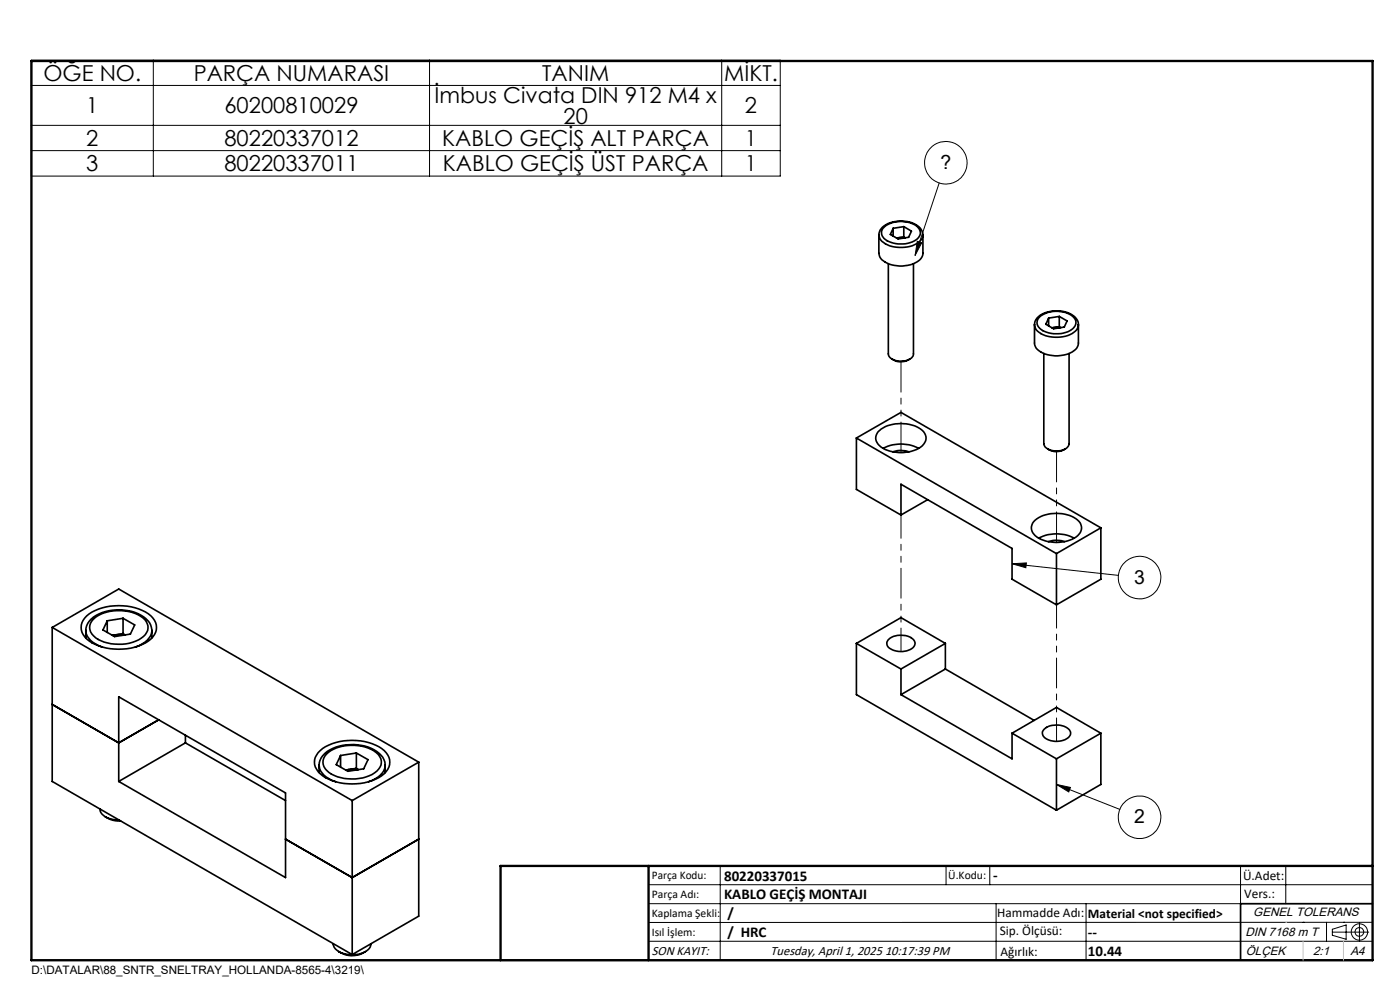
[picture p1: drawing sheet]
<svg xmlns="http://www.w3.org/2000/svg" width="297mm" height="210mm" viewBox="0 0 297 210" stroke-linecap="round" stroke-linejoin="round" font-family="sans-serif">
<g fill="none" stroke="#000" stroke-width=".35">
<path d="M186.4 49.8a3.4 3.4 0 0 1 3.4-2.8 5.7 5.7 0 0 1 5.6 1.7l.4 1.1M186.4 49.8v3.9a2.74 2.74 0 0 0 2.3 2.3 6.7 6.7 0 0 0 6.7-1.2l.4-.9v-4.1M186.4 49.8a2.74 2.74 0 0 0 2.3 2.3 6.7 6.7 0 0 0 6.7-1.2l.3-.6 .1-.5M187.3 48.5a5.7 5.7 0 0 1 7.5-.2 1.72 1.72 0 0 1-.8 2.8 6.1 6.1 0 0 1-6.5-.5l-.5-.9v-.6zM188.5 55.9v19.2l.1 .4 .6 .7M189.5 48.4v1.7M190.3 50.5l.3-.1zM190.6 50.4l1.2 .1M191.7 48.1l1.7 .9-.6 1.3-2.3 .4-1.6-1 .6-1.3M191.7 48.1l-2.2 .3M191.7 50.3l.4 .1M191.7 48.1v2.2"/>
<path d="M191.7 50.3l-1.1 .1M193.8 55.9v19.2a2.28 2.28 0 0 1-2.6 1.5l-1.3-.1-.7-.3M189.2 76.2a3.3 3.3 0 0 0 3.8 0M219.5 68.9a3.4 3.4 0 0 1 3.3-2.8 5.8 5.8 0 0 1 5.7 1.7l.3 1.1M219.5 68.9v3.9a3 3 0 0 0 2.7 2.4 6.6 6.6 0 0 0 6.2-1.3l.4-1v-4M219.5 68.9a3 3 0 0 0 2.7 2.4 6.6 6.6 0 0 0 6.2-1.3l.4-1.1M220.5 67.3a5.8 5.8 0 0 1 7.3 .1 1.75 1.75 0 0 1-.9 2.8 6.1 6.1 0 0 1-6.3-.6 1.55 1.55 0 0 1-.1-2.3zM221.4 75v19.1l.3 .7 .5 .4M222.5 67.5v1.6M223.6 69.5l-.4 .1M223.6 69.5h1.2M223.6 69.5h-.4"/>
<path d="M224.7 67.1l1.7 1-.6 1.3-2.3 .3-1.6-.9 .6-1.3M224.7 67.1l-2.2 .4M224.7 69.3l.3 .2M224.7 67.1v2.2M224.7 69.3l-1.1 .2M226.8 75v19.1a2.28 2.28 0 0 1-2.6 1.6l-1.3-.2-.7-.3M181.7 92.9l42.4 24.5M181.7 92.9l9.4-5.4 42.4 24.5M181.7 92.9v10.9l9.4 5.4M186.3 91.6a7.6 7.6 0 0 1 9.6 0 2.22 2.22 0 0 1-1 3.5 8 8 0 0 1-8.3-.5 2.02 2.02 0 0 1-.3-3zM187.4 95.1a8.2 8.2 0 0 1 7.5 0M189.4 95.8a4.9 4.9 0 0 1 3.4 0"/>
<path d="M222.2 95.2a3.2 3.2 0 0 0 3.8 0M191.1 109.2v-6.5l23.6 13.6v6.6l9.4 5.4M196.8 106l-5.7 3.2M219.3 110.6a7.5 7.5 0 0 1 9.6 0 2.22 2.22 0 0 1-1 3.6 8 8 0 0 1-8.3-.6 2.06 2.06 0 0 1-.3-3zM220.3 114.2a8.2 8.2 0 0 1 7.6 0M222.4 114.9a5.1 5.1 0 0 1 3.4 0M224.1 117.4v10.9M233.5 112l-9.4 5.4M233.5 112v10.9l-9.4 5.4M11.1 133.1l63.6 36.7M11.1 133.1l14.1-8.2 63.6 36.8M11.1 133.1v32.7l63.6 36.7"/>
<path d="M18.2 133.7a4.4 4.4 0 0 1 3.5-3.8 9.6 9.6 0 0 1 9.7 1.7 3.1 3.1 0 0 1 .8 2.1M18.2 133.7a4.4 4.4 0 0 0 3.5 3.6M18.2 133.7v1.6M18.4 130.6a11.8 11.8 0 0 1 13.6 0 3.2 3.2 0 0 1-.5 5.4 12 12 0 0 1-13.1-.4 3.1 3.1 0 0 1 0-5zM19.8 131.4a8.9 8.9 0 0 1 11 .1 2.46 2.46 0 0 1-.8 3.9 9.4 9.4 0 0 1-9.7-.1 2.46 2.46 0 0 1-.5-3.9zM22.8 131.7v2.5M23.9 134.8l.5-.1zM24.4 134.7h1.9M26.1 131.2l2.5 1.4-.9 1.9-3.4 .5-2.5-1.4 1-1.9M26.1 131.2l-3.3 .5M26.1 134.4l.5 .3M26.1 131.2v3.2"/>
<path d="M26.1 134.4l-1.7 .3M32.2 133.7a4.4 4.4 0 0 1-3.5 3.6M32.2 133.7v1.6M181.7 136.5v10.8l42.4 24.6M181.7 136.5l9.4 5.4M181.7 136.5l9.4-5.5 9.5 5.5M188.6 135.6a4.2 4.2 0 0 1 5.4 .3 1.42 1.42 0 0 1-1.3 2 4.1 4.1 0 0 1-4.4-.9l-.2-.7zM200.6 136.5l-9.5 5.4M200.6 136.5v5.4M11.1 149.4l14.1 8.2 8.5-4.9M25.2 147.8l35.4 20.4v18l-35.4-20.4zM39.3 157.6l-14.1 8.2"/>
<path d="M39.3 157.6l21.3 12.2M39.3 156v1.6M67.5 159.7a10 10 0 0 1 8.1-2.6 8.6 8.6 0 0 1 6.7 3.1 3.2 3.2 0 0 1-1.3 4.4 12.2 12.2 0 0 1-12.6 0 3.2 3.2 0 0 1-.9-4.9zM69.3 160a8.9 8.9 0 0 1 11 0 2.46 2.46 0 0 1-.8 3.9 9.4 9.4 0 0 1-9.7 0 2.46 2.46 0 0 1-.5-3.9zM75.6 159.7l2.5 1.4-.9 2-3.4 .5-2.5-1.4 .9-1.9M75.6 159.7l-3.4 .6M75.6 159.7v3.3M191.1 147.3l23.6 13.7v-5.5M191.1 141.9v5.4M200.6 141.9l-9.5 5.4M200.6 141.9l18.8 10.9M214.7 155.5l9.4 5.5"/>
<path d="M214.7 155.5l9.4-5.4 9.4 5.4M221.5 154.7a4 4 0 0 1 5.5 .4 1.45 1.45 0 0 1-1.1 1.8 4.2 4.2 0 0 1-4.5-.7l-.3-.7zM233.5 155.5v10.9l-9.4 5.5M233.5 155.5l-9.4 5.5M21.2 171.6v.1a1.92 1.92 0 0 0 1.2 1.6M22.4 173.3l1.6 .5 1.3 .1M22.4 173.3l1.5 .7 1.7 .1M60.6 178l14.1 8.2 14.1-8.2M67.7 162.3a4.4 4.4 0 0 1 3.5-3.8 9.6 9.6 0 0 1 9.7 1.7 3.1 3.1 0 0 1 .8 2.1M67.7 162.3a4.4 4.4 0 0 0 3.5 3.5M67.7 162.3v1.6M72.2 160.3v2.4"/>
<path d="M73.9 163.3l-.5 .1M73.9 163.3h1.9M73.9 163.3h-.6M74.7 169.8v32.7M75.6 163l.5 .3M75.6 163l-1.7 .3M81.7 162.3a4.4 4.4 0 0 1-3.5 3.5M81.7 162.3v1.6M88.8 161.7l-14.1 8.1M88.8 161.7v32.6l-14.1 8.2M224.1 161v10.9M291.2 191.7h-28v12"/>
<path d="M70.7 200.2a1.92 1.92 0 0 0 1.2 1.7M70.7 200.2h.1M71.9 201.9a5 5 0 0 0 5.6 0M78.7 200.2a2.83 2.83 0 0 1-2.6 2.2l-1.9 .1-1.3-.2-1-.4M78.7 200.2h.1M106.2 203.7h185"/>
</g>
<path d="M191.1 76.7v19.3M224.1 95.8v19.2" fill="none" stroke="#000" stroke-width=".21" stroke-dasharray="6.3 1.3 1.3 1.3 1.3 1.3" stroke-dashoffset="-.1"/>
<path d="M191.1 109.2v29M224.1 128.3v28.9" fill="none" stroke="#000" stroke-width=".21" stroke-dasharray="6.3 1.3 1.3 1.3 1.3 1.3" stroke-dashoffset="1.4"/>
<g fill="none" stroke="#000" stroke-width=".21">
<path d="M6.6 12.8h158.9v24.6h-158.9zM6.6 18.1h158.9M32.5 12.8v24.6M91.1 12.8v24.6M153.1 12.8v24.6M6.6 26.6h158.9M6.6 32h158.9M199.2 38.8l-5.1 15.4M194.6 51.2l.9 .3-1.4 2.7zM214.7 119.6l3-.2-.1 1zM214.7 119.6l22.6 2.5M224.1 166.4l3 .6-.4 1z"/>
<path d="M224.1 166.4l13.5 5.3M137.6 187.7h153.6M137.6 191.7h153.6M137.6 199.7h153.6M152.8 183.7v20M200.7 183.7v4M210 183.7v4M211.3 191.7v12M230.4 191.7v12M263.2 183.7v20M272.8 183.7v8M276.4 195.6h.1"/>
<path d="M281.4 195.6v4.1M282.6 197.7h7.8M282.6 197.1l3-.9v3l-3-.8zM285 195.6h.1M288.4 195.8v3.8M291.2 195.6l-153.6 .1"/>
<circle cx="200.6" cy="34.5" r="4.5"/>
<circle cx="241.8" cy="122.5" r="4.5"/>
<circle cx="241.8" cy="173.4" r="4.5"/>
<circle cx="288.4" cy="197.7" r="1.74"/>
<circle cx="288.4" cy="197.7" r=".93"/>
</g>
<path d="M6.7 12.9h284.5v190.8h-284.5zM137.6 183.7v20M291.2 183.7h-185v20" fill="none" stroke="#000" stroke-width=".5"/>
<path d="M272.8 195.6h.1M276.4 199.7v4M285 199.7v4" fill="none" stroke="#c0c0c0" stroke-width=".21"/>
<path d="M194.6 51.2l.9 .3-1.4 2.7zM214.7 119.6l3-.2-.1 1zM224.1 166.4l3 .6-.4 1z" fill="#000"/>
<g font-size="4.7">
<text x="9.2" y="17.1">ÖĞE NO.</text>
<text x="41.1" y="17.1">PARÇA NUMARASI</text>
<text x="115" y="17.1">TANIM</text>
<text x="153.6" y="17.1">MİKT.</text>
<text x="92.2" y="21.8">İmbus Civata DIN 912 M4 x</text>
<text x="18.3" y="24">1</text>
<text x="47.6" y="24">60200810029</text>
<text x="119.5" y="26.3">20</text>
<text x="158" y="24">2</text>
<text x="18.3" y="30.9">2</text>
<text x="47.6" y="30.9">80220337012</text>
<text x="93.8" y="30.9">KABLO GEÇİŞ ALT PARÇA</text>
<text x="158" y="30.9">1</text>
<text x="18.3" y="36.3">3</text>
<text x="47.6" y="36.3">80220337011</text>
<text x="93.9" y="36.3">KABLO GEÇİŞ ÜST PARÇA</text>
<text x="158" y="36.3">1</text>
</g>
<g font-size="4.1">
<text x="199.5" y="35.8">?</text>
<text x="240.6" y="123.8">3</text>
<text x="240.6" y="174.6">2</text>
</g>
<g font-size="3.2">
<text x="153.6" y="190.8">KABLO GEÇİŞ MONTAJI</text>
<text x="153.6" y="186.8">80220337015</text>
<text x="210.7" y="186.6">-</text>
<text x="154.3" y="194.8">/</text>
<text x="154.3" y="198.8">/ HRC</text>
<text x="230.8" y="198.7">--</text>
<text x="230.8" y="202.8">10.44</text>
</g>
<g font-size="2.8">
<text x="263.7" y="186.7">Ü.Adet:</text>
<text x="263.9" y="190.5">Vers.:</text>
<text x="211.5" y="194.5">Hammadde Adı:</text>
<text x="230.8" y="194.7">Material &lt;not specified&gt;</text>
<text x="138.3" y="202.6">SON KAYIT:</text>
<text x="163.5" y="202.6">Tuesday, April 1, 2025 10:17:39 PM</text>
<text x="212.1" y="198.4">Sip. Ölçüsü:</text>
<text x="212.2" y="202.7">Ağırlık:</text>
</g>
<g font-size="2.6">
<text x="265.9" y="194.4">GENEL TOLERANS</text>
<text x="264.2" y="198.5">DIN 7168 m T</text>
<text x="264.3" y="202.6">ÖLÇEK</text>
<text x="278.5" y="202.6">2:1</text>
<text x="286.5" y="202.6">A4</text>
</g>
<g font-size="2.5">
<text x="138.3" y="186.4">Parça Kodu:</text>
<text x="138.3" y="190.5">Parça Adı:</text>
<text x="201.2" y="186.5">Ü.Kodu:</text>
<text x="138.3" y="194.5">Kaplama Şekli:</text>
<text x="138.3" y="198.6">Isıl İşlem:</text>
<text x="6.7" y="206.7">D:\DATALAR\88_SNTR_SNELTRAY_HOLLANDA-8565-4\3219\</text>
</g>
</svg>
